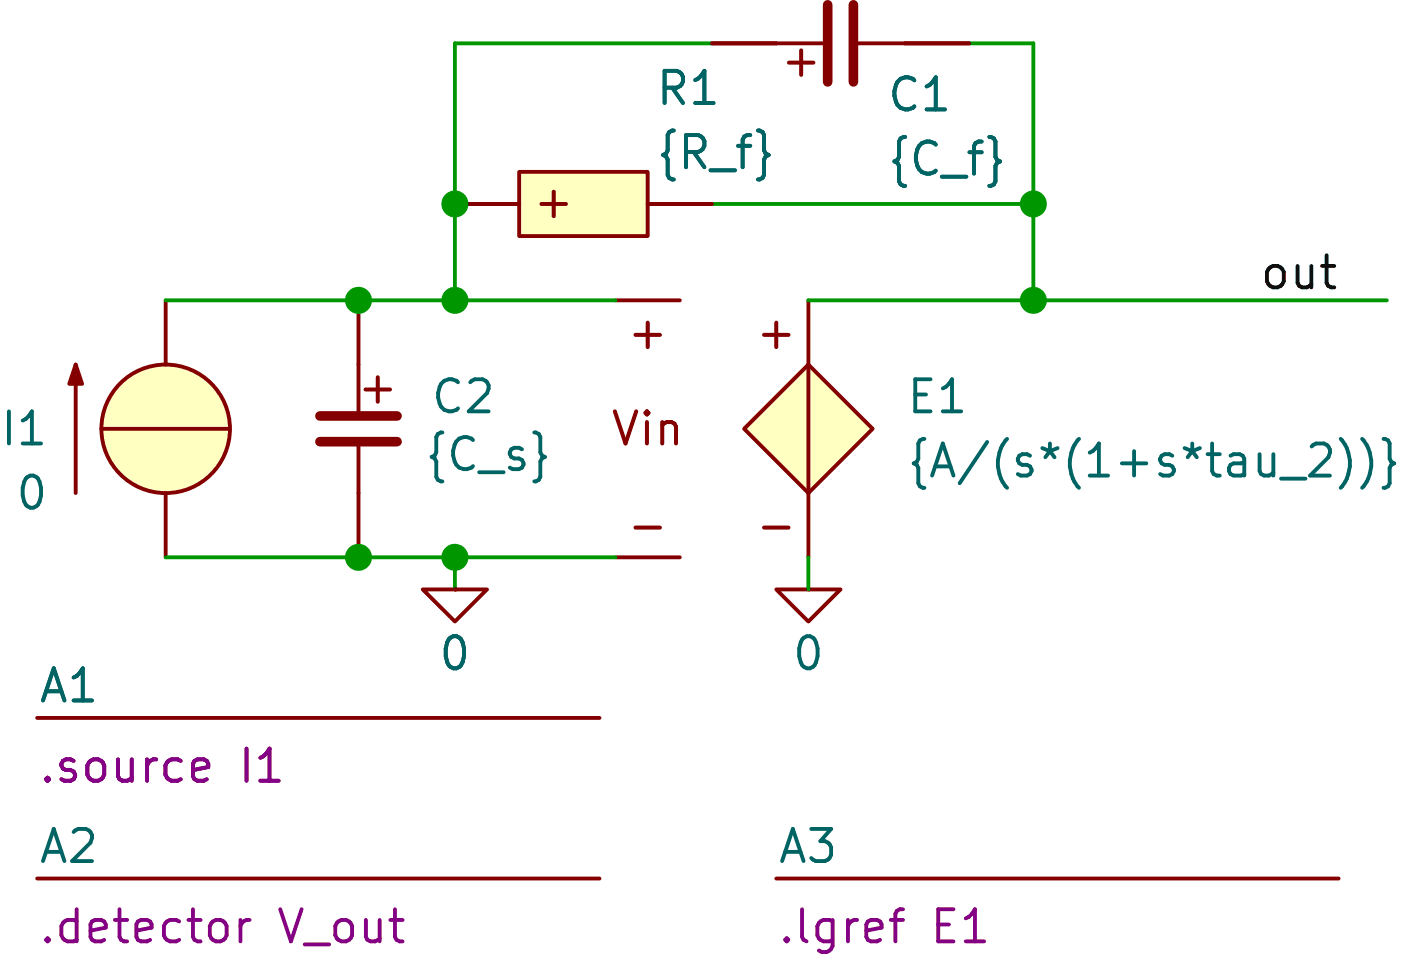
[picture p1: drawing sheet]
(kicad_sch
 (version 20231120)
 (generator "eeschema")
 (generator_version "8.0")
 (paper "A4")
 (title_block
  (title "PhZbwLimit"))
 (lib_symbols
  (symbol "SLiCAP:C"
   (pin_numbers hide)
   (pin_names
    (offset 1.016) hide) (exclude_from_sim no) (in_bom yes) (on_board yes)
   (property "Reference" "C?" (at 2.54 3.81 0) (effects (font (size 1.27 1.27)) (justify left)))
   (property "Value" "?" (at 2.54 1.27 0) (show_name) (effects (font (size 1.27 1.27)) (justify left)))
   (property "Footprint" "" (at 2.54 -1.27 0) (effects (font (size 1.27 1.27)) (hide yes)))
   (property "Datasheet" "" (at 2.54 -1.27 0) (effects (font (size 1.27 1.27)) (hide yes)))
   (property "Description" "Capacitor" (at 7.112 -6.096 0) (effects (font (size 1.27 1.27)) (hide yes)))
   (property "model" "C" (at 2.54 -3.81 0) (show_name) (effects (font (size 1.27 1.27)) (justify left) (hide yes)))
   (property "vinit" "0" (at 2.54 -1.27 0) (show_name) (effects (font (size 1.27 1.27)) (justify left)))
   (symbol "C_0_0"
    (text "+" (at -0.762 1.651 0) (effects (font (size 1.27 1.27)))))
   (symbol "C_0_1"
    (polyline (pts (xy -1.524 -0.508) (xy 1.524 -0.508)) (stroke (width 0.381) (type solid)) (fill (type none)))
    (polyline (pts (xy -1.524 0.508) (xy 1.524 0.508)) (stroke (width 0.381) (type solid)) (fill (type none)))
    (polyline (pts (xy 0 -2.54) (xy 0 -0.508)) (stroke (width 0) (type solid)) (fill (type none)))
    (polyline (pts (xy 0 2.54) (xy 0 0.508)) (stroke (width 0) (type solid)) (fill (type none))))
   (symbol "C_1_0"
    (pin passive line (at 0 5.08 270) (length 2.54) (name "1" (effects (font (size 1.27 1.27)))) (number "1" (effects (font (size 1.27 1.27)))))
    (pin passive line (at 0 -5.08 90) (length 2.54) (name "2" (effects (font (size 1.27 1.27)))) (number "2" (effects (font (size 1.27 1.27)))))))
  (symbol "SLiCAP:Command"
   (pin_numbers hide)
   (pin_names
    (offset 0) hide) (exclude_from_sim no) (in_bom yes) (on_board yes)
   (property "Reference" "A?" (at 0 1.27 0) (do_not_autoplace) (effects (font (size 1.27 1.27)) (justify left)))
   (property "Value" "" (at 0 -0.635 0) (effects (font (size 1.27 1.27)) (justify left) (hide yes)))
   (property "Footprint" "" (at 0 -1.27 0) (effects (font (size 1.27 1.27)) (justify left) (hide yes)))
   (property "Datasheet" "" (at 0 -1.27 0) (effects (font (size 1.27 1.27)) (justify left) (hide yes)))
   (property "Description" "SLiCAP command (.lib, .param, .model. subckt}" (at 23.114 -4.064 0) (effects (font (size 1.27 1.27)) (hide yes)))
   (property "command" "?" (at 0 -1.905 0) (do_not_autoplace) (effects (font (size 1.27 1.27)) (justify left)))
   (symbol "Command_0_1"
    (polyline (pts (xy 0 0) (xy 22.225 0)) (stroke (width 0) (type default)) (fill (type none)))))
  (symbol "SLiCAP:E"
   (pin_numbers hide)
   (pin_names
    (offset 0) hide) (exclude_from_sim no) (in_bom yes) (on_board yes)
   (property "Reference" "E?" (at 3.175 1.27 0) (effects (font (size 1.27 1.27)) (justify left)))
   (property "Value" "?" (at 3.175 -1.27 0) (show_name) (effects (font (size 1.27 1.27)) (justify left)))
   (property "Footprint" "" (at 0 -1.27 0) (effects (font (size 1.27 1.27)) (justify left) (hide yes)))
   (property "Datasheet" "" (at 0 -1.27 0) (effects (font (size 1.27 1.27)) (justify left) (hide yes)))
   (property "Description" "Voltage-controlled voltage source" (at 20.066 -6.096 0) (effects (font (size 1.27 1.27)) (hide yes)))
   (property "model" "E" (at 3.048 -3.556 0) (show_name) (effects (font (size 1.27 1.27)) (justify left) (hide yes)))
   (symbol "E_0_0"
    (text "+" (at -6.35 3.81 0) (effects (font (size 1.27 1.27))))
    (text "+" (at -1.27 3.81 0) (effects (font (size 1.27 1.27))))
    (text "-" (at -6.35 -3.81 0) (effects (font (size 1.27 1.27))))
    (text "-" (at -1.27 -3.81 0) (effects (font (size 1.27 1.27)))))
   (symbol "E_0_1"
    (polyline (pts (xy 0 2.54) (xy 0 -2.54)) (stroke (width 0) (type solid)) (fill (type none))))
   (symbol "E_1_0"
    (pin power_out line (at 0 5.08 270) (length 2.54) (name "outP" (effects (font (size 1.27 1.27)))) (number "1" (effects (font (size 1.27 1.27)))))
    (pin power_out line (at 0 -5.08 90) (length 2.54) (name "outN" (effects (font (size 1.27 1.27)))) (number "2" (effects (font (size 1.27 1.27))))))
   (symbol "E_1_1"
    (polyline (pts (xy 0 2.54) (xy -2.54 0) (xy 0 -2.54) (xy 2.54 0) (xy 0 2.54)) (stroke (width 0) (type default)) (fill (type background)))
    (text "Vin" (at -6.35 0 0) (effects (font (size 1.27 1.27))))
    (pin input line (at -7.62 5.08 0) (length 2.54) (name "inp" (effects (font (size 1.27 1.27)))) (number "3" (effects (font (size 1.27 1.27)))))
    (pin input line (at -7.62 -5.08 0) (length 2.54) (name "inN" (effects (font (size 1.27 1.27)))) (number "4" (effects (font (size 1.27 1.27)))))))
  (symbol "SLiCAP:GND"
   (power)
   (pin_numbers hide)
   (pin_names
    (offset 0) hide) (exclude_from_sim no) (in_bom yes) (on_board yes)
   (property "Reference" "#0" (at 0 -5.08 0) (effects (font (size 1.27 1.27)) (hide yes)))
   (property "Value" "0" (at 0 -2.54 0) (do_not_autoplace) (effects (font (size 1.27 1.27))))
   (property "Footprint" "" (at 0 0 0) (effects (font (size 1.27 1.27)) (hide yes)))
   (property "Datasheet" "" (at 0 -10.16 0) (effects (font (size 1.27 1.27)) (hide yes)))
   (property "Description" "0V reference potential" (at 0 -7.62 0) (effects (font (size 1.27 1.27)) (hide yes)))
   (symbol "GND_0_1"
    (polyline (pts (xy -1.27 0) (xy 0 -1.27) (xy 1.27 0) (xy -1.27 0)) (stroke (width 0) (type default)) (fill (type none))))
   (symbol "GND_1_1"
    (pin power_in line (at 0 0 0) (length 0) (name "~" (effects (font (size 1.016 1.016)))) (number "1" (effects (font (size 1.016 1.016)))))))
  (symbol "SLiCAP:I"
   (pin_numbers hide)
   (pin_names
    (offset 0) hide) (exclude_from_sim no) (in_bom yes) (on_board yes)
   (property "Reference" "I?" (at 3.81 4.445 0) (effects (font (size 1.27 1.27)) (justify left)))
   (property "Value" "?" (at 3.81 2.54 0) (show_name) (effects (font (size 1.27 1.27)) (justify left)))
   (property "Footprint" "" (at 0 -1.27 0) (effects (font (size 1.27 1.27)) (justify left) (hide yes)))
   (property "Datasheet" "" (at 0 -1.27 0) (effects (font (size 1.27 1.27)) (justify left) (hide yes)))
   (property "Description" "Independent current source" (at 17.272 -7.366 0) (effects (font (size 1.27 1.27)) (hide yes)))
   (property "noise" "0" (at 3.81 -3.175 0) (show_name) (effects (font (size 1.27 1.27)) (justify left)))
   (property "dc" "0" (at 3.81 0.635 0) (show_name) (effects (font (size 1.27 1.27)) (justify left)))
   (property "dcvar" "0" (at 3.81 -1.27 0) (show_name) (effects (font (size 1.27 1.27)) (justify left)))
   (property "model" "I" (at 3.81 -5.08 0) (show_name) (effects (font (size 1.27 1.27)) (justify left) (hide yes)))
   (symbol "I_0_1"
    (polyline (pts (xy -3.556 2.54) (xy -3.556 -2.54)) (stroke (width 0) (type solid)) (fill (type none)))
    (polyline (pts (xy -2.54 0) (xy 2.54 0)) (stroke (width 0) (type solid)) (fill (type none)))
    (polyline (pts (xy -3.556 2.54) (xy -3.81 1.778) (xy -3.302 1.778) (xy -3.556 2.54)) (stroke (width 0) (type solid)) (fill (type outline))))
   (symbol "I_1_0"
    (circle (center 0 0) (radius 2.54) (stroke (width 0) (type solid)) (fill (type background)))
    (pin power_out line (at 0 -5.08 90) (length 2.54) (name "n" (effects (font (size 1.27 1.27)))) (number "1" (effects (font (size 1.27 1.27)))))
    (pin power_out line (at 0 5.08 270) (length 2.54) (name "p" (effects (font (size 1.27 1.27)))) (number "2" (effects (font (size 1.27 1.27)))))))
  (symbol "SLiCAP:R"
   (pin_numbers hide)
   (pin_names
    (offset 1.016) hide) (exclude_from_sim no) (in_bom yes) (on_board yes)
   (property "Reference" "R?" (at 1.905 3.81 0) (effects (font (size 1.27 1.27)) (justify left)))
   (property "Value" "?" (at 1.905 1.905 0) (show_name) (effects (font (size 1.27 1.27)) (justify left)))
   (property "Footprint" "" (at 0.635 -3.175 0) (effects (font (size 1.27 1.27)) (hide yes)))
   (property "Datasheet" "" (at 0.635 -3.175 0) (effects (font (size 1.27 1.27)) (hide yes)))
   (property "Description" "Resistor (cannot have zero resistance)" (at 21.082 -5.842 0) (effects (font (size 1.27 1.27)) (hide yes)))
   (property "model" "R" (at 1.905 -3.81 0) (show_name) (effects (font (size 1.27 1.27)) (justify left) (hide yes)))
   (property "noisetemp" "0" (at 1.905 0 0) (show_name) (effects (font (size 1.27 1.27)) (justify left)))
   (property "noiseflow" "0" (at 15.24 0 0) (show_name) (effects (font (size 1.27 1.27)) (justify left)))
   (property "dcvar" "0" (at 1.905 -1.905 0) (show_name) (effects (font (size 1.27 1.27)) (justify left)))
   (property "dcvarlot" "0" (at 15.24 -1.905 0) (show_name) (effects (font (size 1.27 1.27)) (justify left)))
   (symbol "R_0_0"
    (text "+" (at 0 1.27 0) (effects (font (size 1.27 1.27)))))
   (symbol "R_1_0"
    (pin passive line (at 0 5.08 270) (length 2.54) (name "1" (effects (font (size 1.27 1.27)))) (number "1" (effects (font (size 1.27 1.27)))))
    (pin passive line (at 0 -5.08 90) (length 2.54) (name "2" (effects (font (size 1.27 1.27)))) (number "2" (effects (font (size 1.27 1.27))))))
   (symbol "R_1_1"
    (rectangle (start -1.27 2.54) (end 1.27 -2.54) (stroke (width 0) (type solid)) (fill (type background))))))
 (junction
  (at 90.17 35.56)
  (diameter 0)
  (color 0 0 0 0))
 (junction
  (at 86.36 35.56)
  (diameter 0)
  (color 0 0 0 0))
 (junction
  (at 86.36 45.72)
  (diameter 0)
  (color 0 0 0 0))
 (junction
  (at 90.17 45.72)
  (diameter 0)
  (color 0 0 0 0))
 (junction
  (at 90.17 31.75)
  (diameter 0)
  (color 0 0 0 0))
 (junction
  (at 113.03 31.75)
  (diameter 0)
  (color 0 0 0 0))
 (junction
  (at 113.03 35.56)
  (diameter 0)
  (color 0 0 0 0))
 (wire
  (pts (xy 110.49 25.4) (xy 113.03 25.4))
  (stroke (width 0) (type default)))
 (wire
  (pts (xy 113.03 31.75) (xy 100.33 31.75))
  (stroke (width 0) (type default)))
 (wire
  (pts (xy 86.36 45.72) (xy 78.74 45.72))
  (stroke (width 0) (type default)))
 (wire
  (pts (xy 100.33 25.4) (xy 90.17 25.4))
  (stroke (width 0) (type default)))
 (wire
  (pts (xy 90.17 25.4) (xy 90.17 31.75))
  (stroke (width 0) (type default)))
 (wire
  (pts (xy 113.03 35.56) (xy 113.03 31.75))
  (stroke (width 0) (type default)))
 (wire
  (pts (xy 90.17 45.72) (xy 90.17 46.99))
  (stroke (width 0) (type default)))
 (wire
  (pts (xy 104.14 45.72) (xy 104.14 46.99))
  (stroke (width 0) (type default)))
 (wire
  (pts (xy 104.14 35.56) (xy 113.03 35.56))
  (stroke (width 0) (type default)))
 (wire
  (pts (xy 113.03 35.56) (xy 127 35.56))
  (stroke (width 0) (type default)))
 (wire
  (pts (xy 90.17 45.72) (xy 86.36 45.72))
  (stroke (width 0) (type default)))
 (wire
  (pts (xy 90.17 45.72) (xy 96.52 45.72))
  (stroke (width 0) (type default)))
 (wire
  (pts (xy 113.03 25.4) (xy 113.03 31.75))
  (stroke (width 0) (type default)))
 (wire
  (pts (xy 90.17 35.56) (xy 90.17 31.75))
  (stroke (width 0) (type default)))
 (wire
  (pts (xy 78.74 35.56) (xy 86.36 35.56))
  (stroke (width 0) (type default)))
 (wire
  (pts (xy 96.52 35.56) (xy 90.17 35.56))
  (stroke (width 0) (type default)))
 (wire
  (pts (xy 86.36 35.56) (xy 90.17 35.56))
  (stroke (width 0) (type default)))
 (label "out"
  (at 121.92 35.56 0)
  (fields_autoplaced yes)
  (effects (font (size 1.27 1.27)) (justify left bottom)))
 (symbol
  (lib_id "SLiCAP:GND")
  (at 90.17 46.99 0)
  (unit 1)
  (exclude_from_sim no)
  (in_bom yes)
  (on_board yes)
  (dnp no)
  (fields_autoplaced yes)
  (property "Reference" "#02" (at 90.17 52.07 0) (effects (font (size 1.27 1.27)) (hide yes)))
  (property "Value" "0" (at 90.17 49.53 0) (do_not_autoplace yes) (effects (font (size 1.27 1.27))))
  (property "Footprint" "" (at 90.17 46.99 0) (effects (font (size 1.27 1.27)) (hide yes)))
  (property "Datasheet" "" (at 90.17 57.15 0) (effects (font (size 1.27 1.27)) (hide yes)))
  (property "Description" "0V reference potential" (at 90.17 54.61 0) (effects (font (size 1.27 1.27)) (hide yes)))
  (pin "1"))
 (symbol
  (lib_id "SLiCAP:E")
  (at 104.14 40.64 0)
  (unit 1)
  (exclude_from_sim no)
  (in_bom yes)
  (on_board yes)
  (dnp no)
  (fields_autoplaced yes)
  (property "Reference" "E1" (at 107.95 39.3699 0) (effects (font (size 1.27 1.27)) (justify left)))
  (property "Value" "{A/(s*(1+s*tau_2))}" (at 107.95 41.9099 0) (effects (font (size 1.27 1.27)) (justify left)))
  (property "Footprint" "" (at 104.14 41.91 0) (effects (font (size 1.27 1.27)) (justify left) (hide yes)))
  (property "Datasheet" "" (at 104.14 41.91 0) (effects (font (size 1.27 1.27)) (justify left) (hide yes)))
  (property "Description" "Voltage-controlled voltage source" (at 124.206 46.736 0) (effects (font (size 1.27 1.27)) (hide yes)))
  (property "model" "E" (at 107.188 44.196 0) (show_name yes) (effects (font (size 1.27 1.27)) (justify left) (hide yes)))
  (pin "1")
  (pin "3")
  (pin "2")
  (pin "4"))
 (symbol
  (lib_id "SLiCAP:R")
  (at 95.25 31.75 90)
  (unit 1)
  (exclude_from_sim no)
  (in_bom yes)
  (on_board yes)
  (dnp no)
  (property "Reference" "R1" (at 98.044 27.178 90) (effects (font (size 1.27 1.27)) (justify right)))
  (property "Value" "{R_f}" (at 98.044 29.718 90) (effects (font (size 1.27 1.27)) (justify right)))
  (property "Footprint" "" (at 98.425 31.115 0) (effects (font (size 1.27 1.27)) (hide yes)))
  (property "Datasheet" "" (at 98.425 31.115 0) (effects (font (size 1.27 1.27)) (hide yes)))
  (property "Description" "Resistor (cannot have zero resistance)" (at 101.092 10.668 0) (effects (font (size 1.27 1.27)) (hide yes)))
  (property "model" "R" (at 99.06 29.845 0) (show_name yes) (effects (font (size 1.27 1.27)) (justify left) (hide yes)))
  (property "noisetemp" "0" (at 93.9799 29.21 0) (show_name yes) (effects (font (size 1.27 1.27)) (justify left) (hide yes)))
  (property "noiseflow" "0" (at 96.5199 29.21 0) (show_name yes) (effects (font (size 1.27 1.27)) (justify left) (hide yes)))
  (property "dcvar" "0" (at 99.0599 29.21 0) (show_name yes) (effects (font (size 1.27 1.27)) (justify left) (hide yes)))
  (property "dcvarlot" "0" (at 101.5999 29.21 0) (show_name yes) (effects (font (size 1.27 1.27)) (justify left) (hide yes)))
  (pin "1")
  (pin "2"))
 (symbol
  (lib_id "SLiCAP:C")
  (at 105.41 25.4 90)
  (unit 1)
  (exclude_from_sim no)
  (in_bom yes)
  (on_board yes)
  (dnp no)
  (property "Reference" "C1" (at 107.188 27.432 90) (effects (font (size 1.27 1.27)) (justify right)))
  (property "Value" "{C_f}" (at 107.188 29.972 90) (effects (font (size 1.27 1.27)) (justify right)))
  (property "Footprint" "" (at 106.68 22.86 0) (effects (font (size 1.27 1.27)) (hide yes)))
  (property "Datasheet" "" (at 106.68 22.86 0) (effects (font (size 1.27 1.27)) (hide yes)))
  (property "Description" "Capacitor" (at 111.506 18.288 0) (effects (font (size 1.27 1.27)) (hide yes)))
  (property "model" "C" (at 109.22 22.86 0) (show_name yes) (effects (font (size 1.27 1.27)) (justify left) (hide yes)))
  (property "vinit" "0" (at 107.8836 22.86 0) (show_name yes) (effects (font (size 1.27 1.27)) (justify left) (hide yes)))
  (pin "1")
  (pin "2"))
 (symbol
  (lib_id "SLiCAP:GND")
  (at 104.14 46.99 0)
  (unit 1)
  (exclude_from_sim no)
  (in_bom yes)
  (on_board yes)
  (dnp no)
  (fields_autoplaced yes)
  (property "Reference" "#01" (at 104.14 52.07 0) (effects (font (size 1.27 1.27)) (hide yes)))
  (property "Value" "0" (at 104.14 49.53 0) (do_not_autoplace yes) (effects (font (size 1.27 1.27))))
  (property "Footprint" "" (at 104.14 46.99 0) (effects (font (size 1.27 1.27)) (hide yes)))
  (property "Datasheet" "" (at 104.14 57.15 0) (effects (font (size 1.27 1.27)) (hide yes)))
  (property "Description" "0V reference potential" (at 104.14 54.61 0) (effects (font (size 1.27 1.27)) (hide yes)))
  (pin "1"))
 (symbol
  (lib_id "SLiCAP:Command")
  (at 102.87 58.42 0)
  (unit 1)
  (exclude_from_sim no)
  (in_bom yes)
  (on_board yes)
  (dnp no)
  (fields_autoplaced yes)
  (property "Reference" "A3" (at 102.87 57.15 0) (do_not_autoplace yes) (effects (font (size 1.27 1.27)) (justify left)))
  (property "Value" "~" (at 102.87 59.055 0) (effects (font (size 1.27 1.27)) (justify left) (hide yes)))
  (property "Footprint" "" (at 102.87 59.69 0) (effects (font (size 1.27 1.27)) (justify left) (hide yes)))
  (property "Datasheet" "" (at 102.87 59.69 0) (effects (font (size 1.27 1.27)) (justify left) (hide yes)))
  (property "Description" "SLiCAP command (.lib, .param, .model. subckt}" (at 125.984 62.484 0) (effects (font (size 1.27 1.27)) (hide yes)))
  (property "command" ".lgref E1" (at 102.87 60.325 0) (do_not_autoplace yes) (effects (font (size 1.27 1.27)) (justify left))))
 (symbol
  (lib_id "SLiCAP:I")
  (at 78.74 40.64 0)
  (unit 1)
  (exclude_from_sim no)
  (in_bom yes)
  (on_board yes)
  (dnp no)
  (property "Reference" "I1" (at 74.168 40.64 0) (effects (font (size 1.27 1.27)) (justify right)))
  (property "Value" "0" (at 74.168 43.18 0) (effects (font (size 1.27 1.27)) (justify right)))
  (property "Footprint" "" (at 78.74 41.91 0) (effects (font (size 1.27 1.27)) (justify left) (hide yes)))
  (property "Datasheet" "" (at 78.74 41.91 0) (effects (font (size 1.27 1.27)) (justify left) (hide yes)))
  (property "Description" "Independent current source" (at 96.012 48.006 0) (effects (font (size 1.27 1.27)) (hide yes)))
  (property "noise" "0" (at 82.55 40.6399 0) (show_name yes) (effects (font (size 1.27 1.27)) (justify left) (hide yes)))
  (property "dc" "0" (at 82.55 43.1799 0) (show_name yes) (effects (font (size 1.27 1.27)) (justify left) (hide yes)))
  (property "dcvar" "0" (at 82.55 45.7199 0) (show_name yes) (effects (font (size 1.27 1.27)) (justify left) (hide yes)))
  (property "model" "I" (at 82.55 45.72 0) (show_name yes) (effects (font (size 1.27 1.27)) (justify left) (hide yes)))
  (pin "2")
  (pin "1"))
 (symbol
  (lib_id "SLiCAP:C")
  (at 86.36 40.64 0)
  (mirror y)
  (unit 1)
  (exclude_from_sim no)
  (in_bom yes)
  (on_board yes)
  (dnp no)
  (property "Reference" "C2" (at 89.154 39.37 0) (effects (font (size 1.27 1.27)) (justify right)))
  (property "Value" "{C_s}" (at 88.9 41.656 0) (effects (font (size 1.27 1.27)) (justify right)))
  (property "Footprint" "" (at 83.82 41.91 0) (effects (font (size 1.27 1.27)) (hide yes)))
  (property "Datasheet" "" (at 83.82 41.91 0) (effects (font (size 1.27 1.27)) (hide yes)))
  (property "Description" "Capacitor" (at 79.248 46.736 0) (effects (font (size 1.27 1.27)) (hide yes)))
  (property "model" "C" (at 83.82 44.45 0) (show_name yes) (effects (font (size 1.27 1.27)) (justify left) (hide yes)))
  (property "vinit" "0" (at 83.82 43.1136 0) (show_name yes) (effects (font (size 1.27 1.27)) (justify left) (hide yes)))
  (pin "1")
  (pin "2"))
 (symbol
  (lib_id "SLiCAP:Command")
  (at 73.66 58.42 0)
  (unit 1)
  (exclude_from_sim no)
  (in_bom yes)
  (on_board yes)
  (dnp no)
  (fields_autoplaced yes)
  (property "Reference" "A2" (at 73.66 57.15 0) (do_not_autoplace yes) (effects (font (size 1.27 1.27)) (justify left)))
  (property "Value" "~" (at 73.66 59.055 0) (effects (font (size 1.27 1.27)) (justify left) (hide yes)))
  (property "Footprint" "" (at 73.66 59.69 0) (effects (font (size 1.27 1.27)) (justify left) (hide yes)))
  (property "Datasheet" "" (at 73.66 59.69 0) (effects (font (size 1.27 1.27)) (justify left) (hide yes)))
  (property "Description" "SLiCAP command (.lib, .param, .model. subckt}" (at 96.774 62.484 0) (effects (font (size 1.27 1.27)) (hide yes)))
  (property "command" ".detector V_out" (at 73.66 60.325 0) (do_not_autoplace yes) (effects (font (size 1.27 1.27)) (justify left))))
 (symbol
  (lib_id "SLiCAP:Command")
  (at 73.66 52.07 0)
  (unit 1)
  (exclude_from_sim no)
  (in_bom yes)
  (on_board yes)
  (dnp no)
  (fields_autoplaced yes)
  (property "Reference" "A1" (at 73.66 50.8 0) (do_not_autoplace yes) (effects (font (size 1.27 1.27)) (justify left)))
  (property "Value" "~" (at 73.66 52.705 0) (effects (font (size 1.27 1.27)) (justify left) (hide yes)))
  (property "Footprint" "" (at 73.66 53.34 0) (effects (font (size 1.27 1.27)) (justify left) (hide yes)))
  (property "Datasheet" "" (at 73.66 53.34 0) (effects (font (size 1.27 1.27)) (justify left) (hide yes)))
  (property "Description" "SLiCAP command (.lib, .param, .model. subckt}" (at 96.774 56.134 0) (effects (font (size 1.27 1.27)) (hide yes)))
  (property "command" ".source I1" (at 73.66 53.975 0) (do_not_autoplace yes) (effects (font (size 1.27 1.27)) (justify left))))
 (sheet_instances
  (path ""
   (page "1"))))
